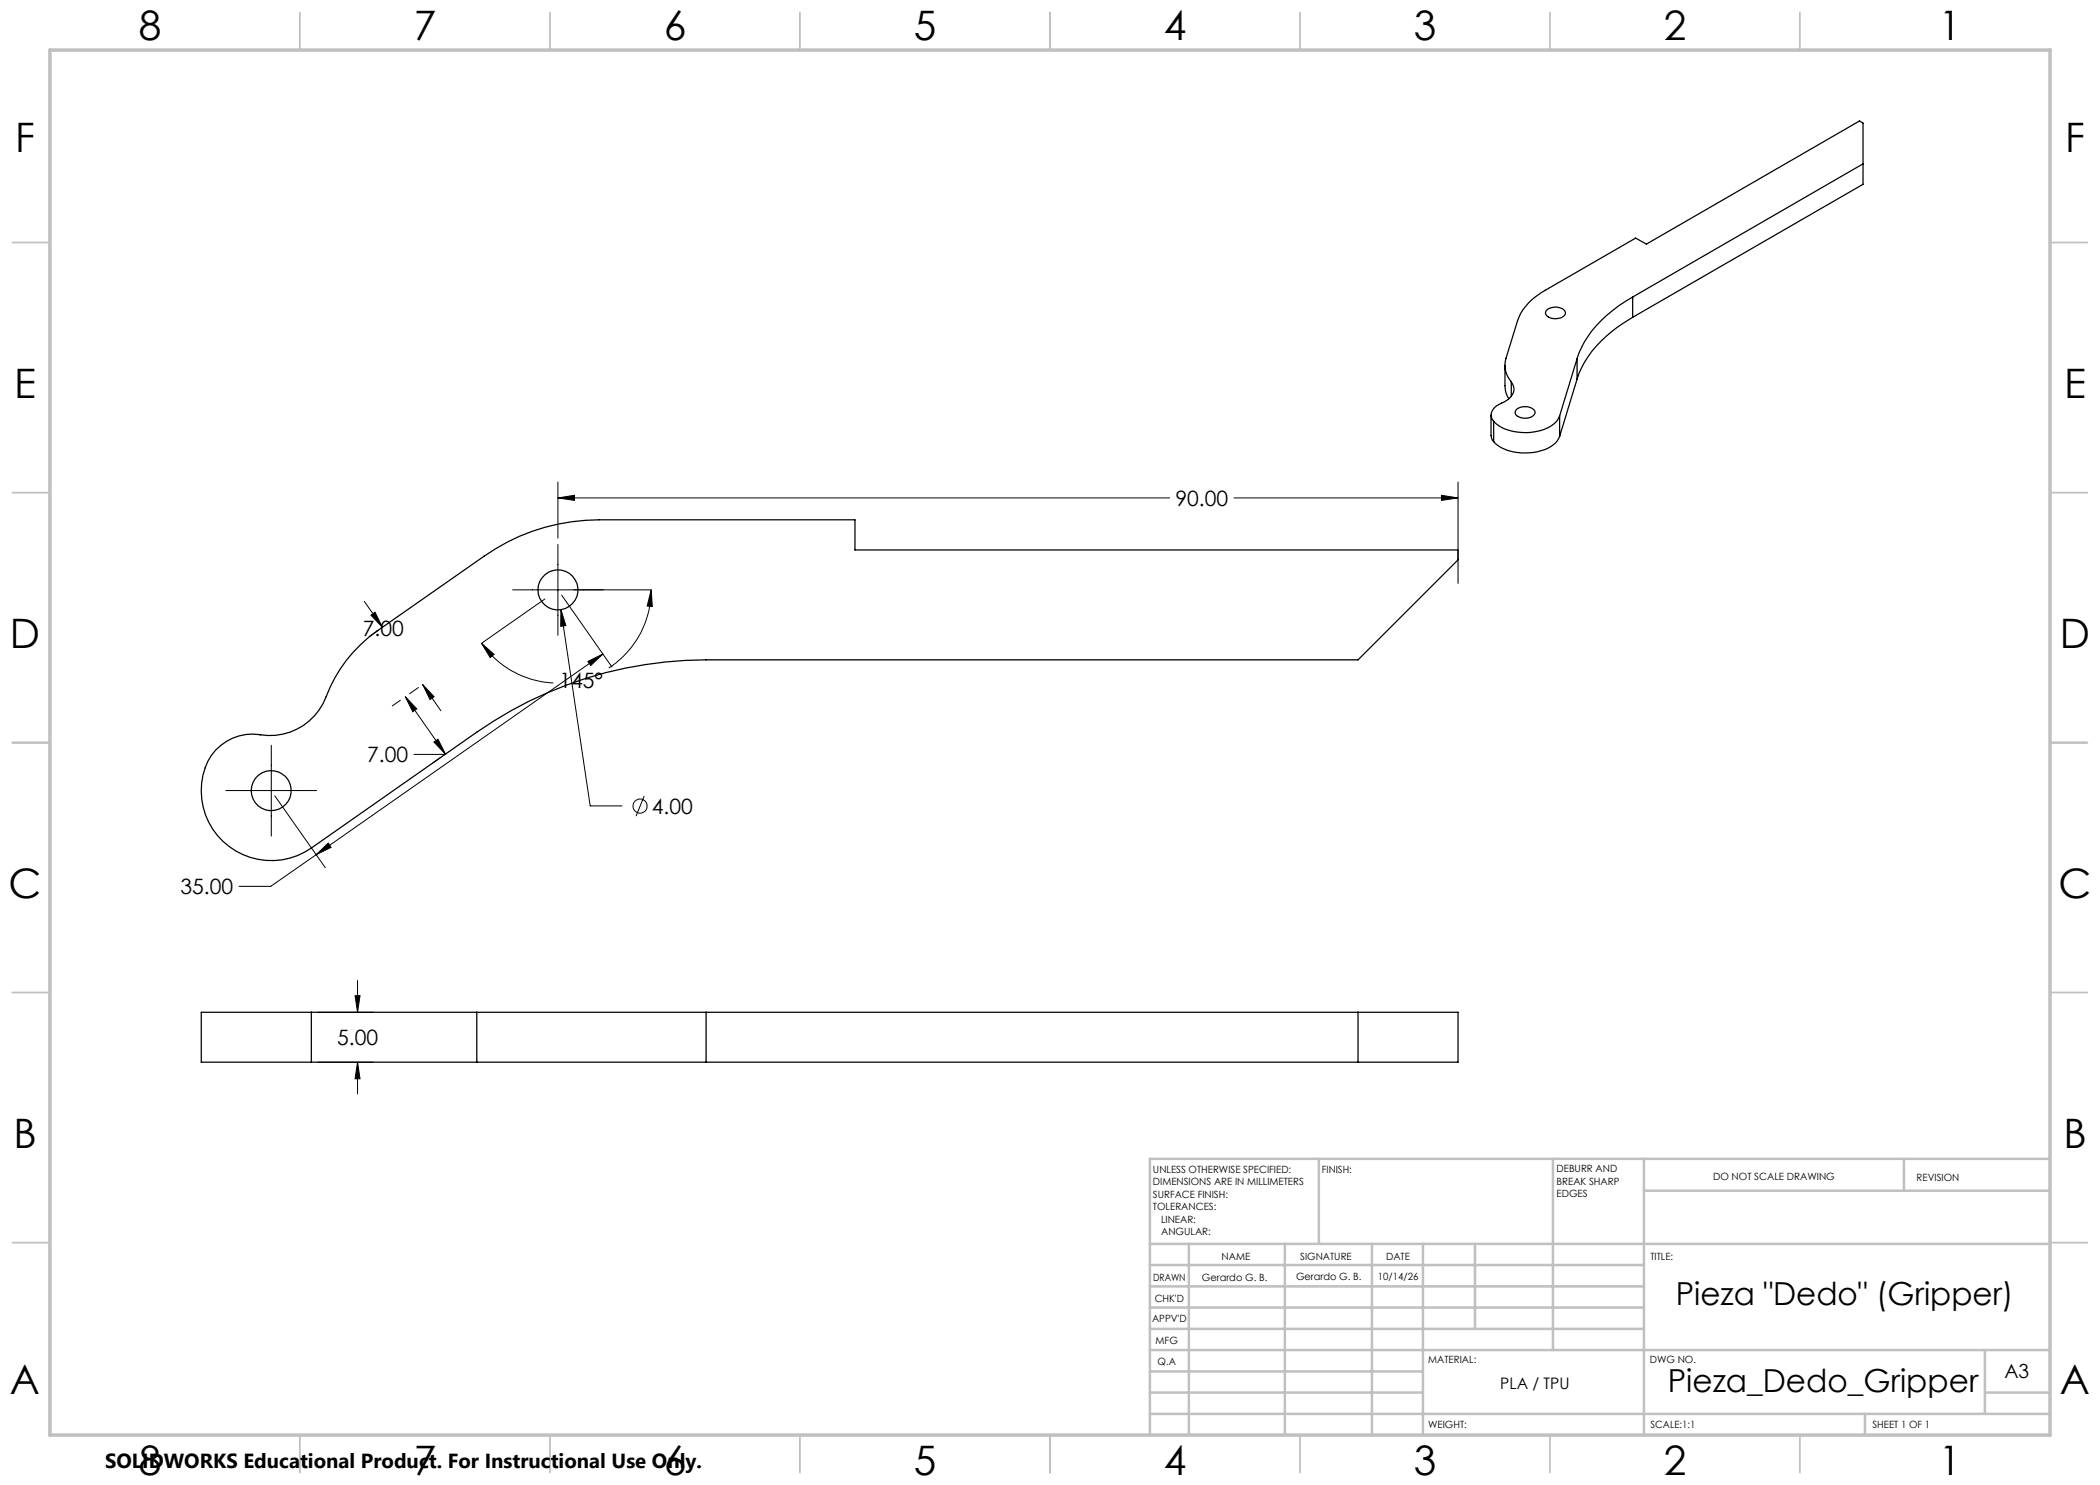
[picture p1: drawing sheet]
<svg xmlns="http://www.w3.org/2000/svg" width="420mm" height="297mm" viewBox="0 0 420 297" stroke-linecap="round" stroke-linejoin="round" font-family="sans-serif">
<g fill="none" stroke="#000" stroke-width=".25">
<path d="M372.6 32.8l-46.1 26.6M326.5 59.4a24.2 24.2 0 0 0-10.7 11.2l-.4 1.1M326.5 59.4v4.1M301 73.1v4.5a4.5 4.5 0 0 0 .8 2.2M302.3 76.4a2.35 2.35 0 0 1-.9 3.6l-.5 .4a4.3 4.3 0 0 0-2.7 2.3 1.94 1.94 0 0 0 .5 1.5M302.3 76.4v2.9M309.4 62a2.66 2.66 0 0 1 3.6 .3 1.03 1.03 0 0 1-.9 1.3 2.53 2.53 0 0 1-3-.8zM315.4 71.7l-3.5 11.5M315.4 71.7v4.1M315.4 75.8l-3.5 11.5M326.5 63.5l46.1-26.6v-12.3l-.7-.4-42.6 24.6-2.2-1.2-18.1 10.5a11.3 11.3 0 0 0-5.5 6.1l-2.3 7.4a5 5 0 0 0 1.1 4.8M326.5 63.5a24.5 24.5 0 0 0-10.7 11.1l-.4 1.2"/>
<path d="M298.2 83v4.1l.2 .9 .3 .3M298.7 84.2v4.1M303.3 81.9a2.76 2.76 0 0 1 3.7 .3 1.43 1.43 0 0 1-1.8 1.4 1.76 1.76 0 0 1-2.2-1.2zM311.9 83.2a6 6 0 0 1-5.1 3.2 10 10 0 0 1-7.7-1.7l-.4-.5M311.9 87.3a5.5 5.5 0 0 1-4.4 3 10.1 10.1 0 0 1-8.4-1.5l-.4-.5M311.9 83.2v4.1M43.1 150a10 10 0 0 1 9-3 12 12 0 0 0 13.1-7.7 28 28 0 0 1 10.2-13.1l21.4-15a39.9 39.9 0 0 1 23-7.2h51.2v6h120.6v2l-20 20h-130.4a79.9 79.9 0 0 0-45.8 14.4l-33.1 23.2a13.9 13.9 0 0 1-17.5-1.2 13.9 13.9 0 0 1-2.5-17.3zM62.3 202.5h-22v9.9h22M62.3 202.5v9.9M62.3 212.4h33.1M62.3 202.5h33.1M95.4 212.4h45.8"/>
<path d="M95.4 202.5h45.8M95.4 202.5v9.9M141.2 202.5h150.4v9.9h-150.4M141.2 202.5v9.9M271.6 202.5v9.9"/>
<circle cx="111.6" cy="118" r="4"/>
<circle cx="54.2" cy="158.1" r="4"/>
</g>
<g fill="none" stroke="#000" stroke-width=".2">
<path d="M111.6 99.6l3.3-.5v1zM111.6 96.4v11.2M111.6 99.6h122.3M246.8 99.6h44.8M288.3 99.1l3.3 .5-3.3 .5zM291.6 96.4v20.3M102.5 118h27.7M109 119.8l-12.7 8.9M111.6 108.9v18.2M112.3 119l10.1 14.4M130.2 118l.3 3.3-1.1-.1zM130.2 118a18.6 18.6 0 0 1-8.5 15.6"/>
<path d="M72.8 120.3l3.7 5.1M74.2 123l.8-.6 1.5 3zM75.7 126l-1.8 1.3M81.1 139.3l2.3 2.5-.9 .5zM81.1 139.3l8 11.5M83.7 137.5l-1.8 1.2M84.5 136.9l2.3 2.4-.8 .6zM84.5 136.9l3.7 5.2M96.3 128.7l2.5 2.2-.8 .6zM96.3 128.7a18.5 18.5 0 0 0 14.4 7.9M112.2 121.9l1 3.2-1.1 .2zM112.2 121.9l5.8 39.3h6.4"/>
<path d="M117.6 132.3l3-1.5-2.5 2.3zM120.6 130.8l-57.4 40.2M45.2 158.1h18.1M54.3 149v18.2M55 159.2l10.1 14.3M80.1 140l-1.6 1.2M86.8 148.4l.8-.6 1.5 3zM88.1 151.5l-1.6 1.1M89.1 150.8l-6.3 .1M128.8 159.2l-1.6 4M63.2 171l2.5-2.4 .5 .9zM63.2 171l-9 6.3h-6.4"/>
<path d="M71 199.1h1l-.5 3.4zM71.5 196.1v6.4M63.5 212.4h11.2M63.5 202.5h11.2M71.5 212.4l.5 3.4h-1zM71.5 212.4v6.4"/>
<circle cx="128" cy="161.2" r="1.41"/>
</g>
<g fill="none" stroke="#c0c0c0" stroke-width=".35">
<path d="M60 2.5v7.5M110 2.5v7.5M160 2.5v7.5M210 2.5v7.5M260 2.5v7.5M310 2.5v7.5M360 2.5v7.5M2.5 48.5h7.5M410 48.5h7.5M2.5 98.5h7.5M410 98.5h7.5M2.5 148.5h7.5"/>
<path d="M410 148.5h7.5M2.5 198.5h7.5M410 198.5h7.5M2.5 248.5h7.5M410 248.5h7.5M60 287v7.5M110 287v7.5M160 287v7.5M210 287v7.5M260 287v7.5M310 287v7.5M360 287v7.5"/>
</g>
<g fill="none" stroke="#c0c0c0" stroke-width=".5">
<path d="M263.8 231.8v17M310.6 231.8v38.2M328.8 231.8v55.2M328.8 238.2h81.2M380.8 231.8v6.4M410 231.8h-180v55.2M230 248.8h180M230 257.3h98.8M230 253h98.8M237.8 248.8v38.2M257 248.8v38.2M274.4 248.8v38.2"/>
<path d="M284.6 248.8v38.2M295 248.8v17M230 265.8h98.8M230 261.5h98.8M230 278.5h54.6M230 274.3h54.6M230 270h180M397 278.5h13M397 270v12.8M230 282.8h180M373 282.8v4.2"/>
</g>
<path d="M10 10h400v277h-400z" fill="none" stroke="#c0c0c0" stroke-width=".7"/>
<g fill="#000">
<path d="M111.6 99.6l3.3-.5v1zM288.3 99.1l3.3 .5-3.3 .5zM130.2 118l.3 3.3-1.1-.1zM74.2 123l.8-.6 1.5 3zM81.1 139.3l2.3 2.5-.9 .5zM84.5 136.9l2.3 2.4-.8 .6zM96.3 128.7l2.5 2.2-.8 .6zM112.2 121.9l1 3.2-1.1 .2zM117.6 132.3l3-1.5-2.5 2.3zM86.8 148.4l.8-.6 1.5 3zM63.2 171l2.5-2.4 .5 .9zM71.5 212.4l.5 3.4h-1z"/>
<path d="M71 199.1h1l-.5 3.4z"/>
</g>
<g font-size="8.1">
<text x="27.7" y="8">8</text>
<text x="82.7" y="8">7</text>
<text x="132.7" y="8">6</text>
<text x="182.7" y="8">5</text>
<text x="232.7" y="8">4</text>
<text x="282.7" y="8">3</text>
<text x="332.7" y="8">2</text>
<text x="387.7" y="8">1</text>
<text x="3" y="30.4">F</text>
<text x="413" y="30.4">F</text>
<text x="2.8" y="79.6">E</text>
<text x="412.8" y="79.6">E</text>
<text x="2" y="129.6">D</text>
<text x="412" y="129.6">D</text>
<text x="1.7" y="179.6">C</text>
<text x="411.7" y="179.6">C</text>
<text x="2.7" y="229.6">B</text>
<text x="412.7" y="229.6">B</text>
<text x="2" y="278.9">A</text>
<text x="412" y="278.9">A</text>
<text x="27.7" y="295">8</text>
<text x="82.7" y="295">7</text>
<text x="132.7" y="295">6</text>
<text x="182.7" y="295">5</text>
<text x="232.7" y="295">4</text>
<text x="282.7" y="295">3</text>
<text x="332.7" y="295">2</text>
<text x="387.7" y="295">1</text>
</g>
<g font-size="6.3">
<text x="335.2" y="261">Pieza &quot;Dedo&quot; (Gripper)</text>
<text x="333.6" y="278.4">Pieza_Dedo_Gripper</text>
</g>
<g font-size="4.2">
<text x="235.1" y="101.2">90.00</text>
<text x="72.6" y="127.3">7.00</text>
<text x="111.9" y="137.6">145°</text>
<text x="73.4" y="152.5">7.00</text>
<text x="130.4" y="162.8">4.00</text>
<text x="36.1" y="178.9">35.00</text>
<text x="67.4" y="209">5.00</text>
</g>
<text font-size="4.1" x="21" y="293.7">SOLIDWORKS Educational Product. For Instructional Use Only.</text>
<text font-size="3.9" x="400.9" y="275.5">A3</text>
<text font-size="3.2" x="300.1" y="277.9">PLA / TPU</text>
<g font-size="2">
<text x="230.6" y="234.6">UNLESS OTHERWISE SPECIFIED:</text>
<text x="230.6" y="237.1">DIMENSIONS ARE IN MILLIMETERS</text>
<text x="230.6" y="239.6">SURFACE FINISH:</text>
<text x="264.4" y="234.6">FINISH:</text>
<text x="311.3" y="234.5">DEBURR AND</text>
<text x="311.3" y="237">BREAK SHARP</text>
<text x="311.3" y="239.5">EDGES</text>
<text x="342.6" y="236">DO NOT SCALE DRAWING</text>
<text x="383.3" y="236.2">REVISION</text>
<text x="230.6" y="242.1">TOLERANCES:</text>
<text x="232.2" y="244.6">LINEAR:</text>
<text x="232.2" y="247.1">ANGULAR:</text>
<text x="244.3" y="252">NAME</text>
<text x="260" y="251.9">SIGNATURE</text>
<text x="277.2" y="251.9">DATE</text>
<text x="330.1" y="251.9">TITLE:</text>
<text x="230.6" y="256.1">DRAWN</text>
<text x="240.4" y="256.1">Gerardo G. B.</text>
<text x="259.2" y="255.9">Gerardo G. B.</text>
<text x="275.6" y="255.9">10/14/26</text>
<text x="230.9" y="260.3">CHK'D</text>
<text x="230.4" y="264.4">APPV'D</text>
<text x="231.1" y="268.8">MFG</text>
<text x="231.5" y="273">Q.A</text>
<text x="285.6" y="272.5">MATERIAL:</text>
<text x="330" y="272.5">DWG NO.</text>
<text x="285.6" y="285.5">WEIGHT:</text>
<text x="330.1" y="285.6">SCALE:1:1</text>
<text x="374.5" y="285.6">SHEET 1 OF 1</text>
</g>
</svg>
